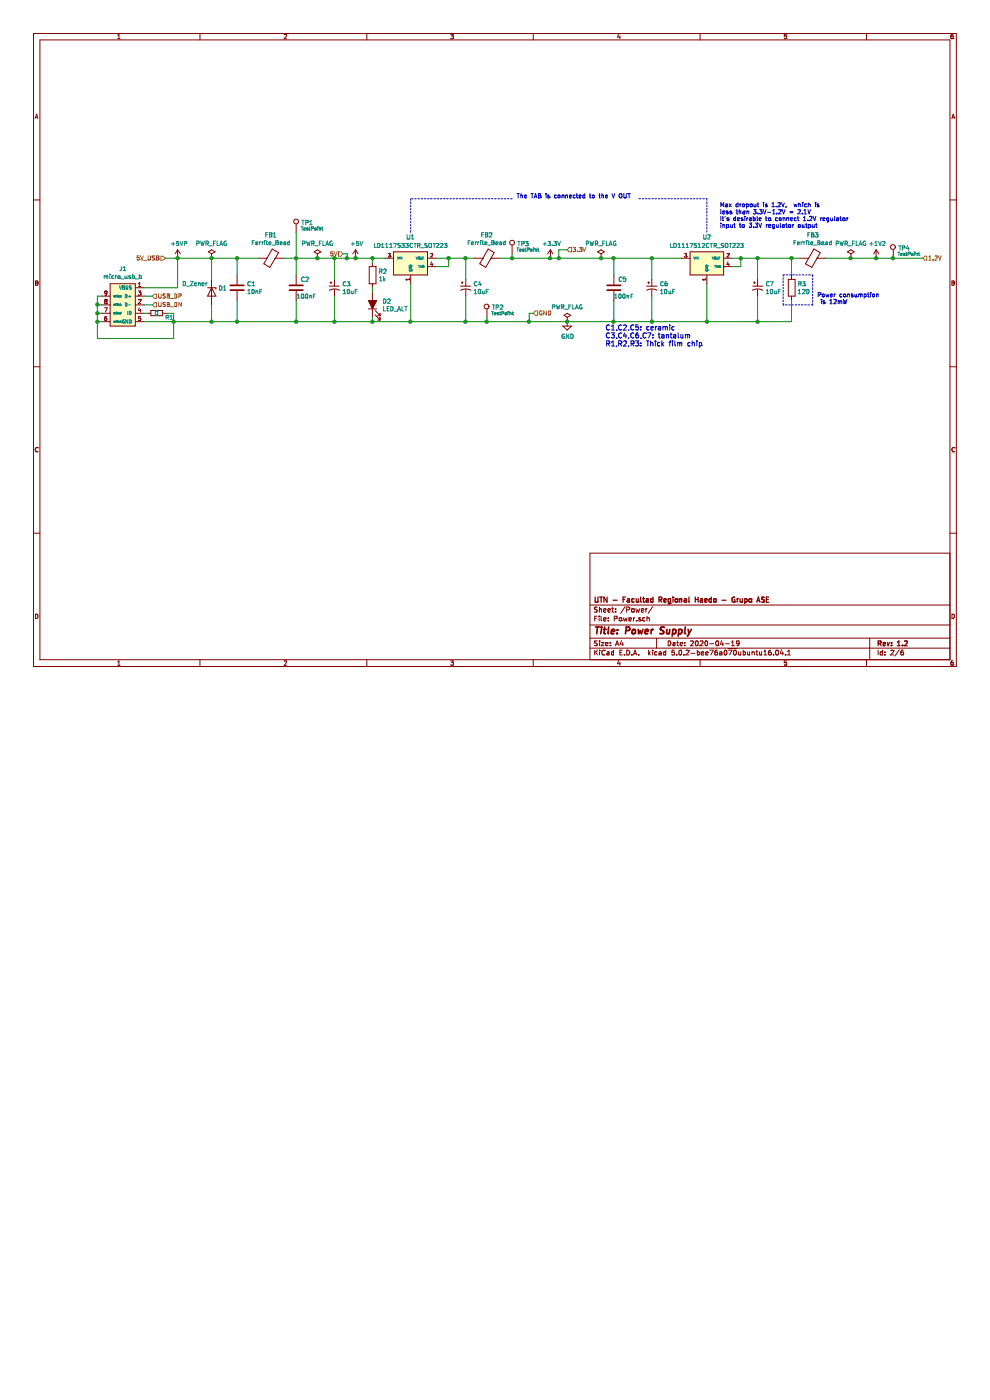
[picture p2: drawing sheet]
EESchema Schematic File Version 4
LIBS:FPGA para todos-cache
EELAYER 26 0
EELAYER END
$Descr A4 11693 8268
encoding utf-8
Sheet 2 6
Title "Power Supply"
Date "2020-04-19"
Rev "1.2"
Comp "UTN - Facultad Regional Haedo - Grupo ASE"
Comment1 ""
Comment2 ""
Comment3 ""
Comment4 ""
$EndDescr
Connection ~ 8350 3800
Wire Wire Line
	8050 3050 7700 3050
$Comp
L FPGA-para-todos-rescue:+1V2-power #PWR05
U 1 1
P 10350 3050
F 0 "#PWR05" H 10350 2900 50  0001 C CNN
F 1 "+1V2" H 10365 3223 50  0000 C CNN
F 2 "" H 10350 3050 50  0001 C CNN
F 3 "" H 10350 3050 50  0001 C CNN
	1    10350 3050
	1    0    0    -1  
$EndComp
$Comp
L FPGA-para-todos-rescue:PWR_FLAG-power #FLG05
U 1 1
P 10050 3050
F 0 "#FLG05" H 10050 3125 50  0001 C CNN
F 1 "PWR_FLAG" H 10050 3224 50  0000 C CNN
F 2 "" H 10050 3050 50  0001 C CNN
F 3 "~" H 10050 3050 50  0001 C CNN
	1    10050 3050
	1    0    0    -1  
$EndComp
$Comp
L FPGA-para-todos-rescue:PWR_FLAG-power #FLG03
U 1 1
P 6700 3800
F 0 "#FLG03" H 6700 3875 50  0001 C CNN
F 1 "PWR_FLAG" H 6700 3974 50  0000 C CNN
F 2 "" H 6700 3800 50  0001 C CNN
F 3 "~" H 6700 3800 50  0001 C CNN
	1    6700 3800
	1    0    0    -1  
$EndComp
Wire Wire Line
	7700 3800 8350 3800
$Comp
L FPGA-para-todos-rescue:GND-power #PWR04
U 1 1
P 6700 3800
F 0 "#PWR04" H 6700 3550 50  0001 C CNN
F 1 "GND" H 6705 3627 50  0000 C CNN
F 2 "" H 6700 3800 50  0001 C CNN
F 3 "" H 6700 3800 50  0001 C CNN
	1    6700 3800
	1    0    0    -1  
$EndComp
Connection ~ 4850 3800
Wire Wire Line
	4200 3050 4400 3050
$Comp
L FPGA-para-todos-rescue:+3.3V-power #PWR03
U 1 1
P 6500 3050
F 0 "#PWR03" H 6500 2900 50  0001 C CNN
F 1 "+3.3V" H 6515 3223 50  0000 C CNN
F 2 "" H 6500 3050 50  0001 C CNN
F 3 "" H 6500 3050 50  0001 C CNN
	1    6500 3050
	1    0    0    -1  
$EndComp
$Comp
L FPGA-para-todos-rescue:PWR_FLAG-power #FLG04
U 1 1
P 7100 3050
F 0 "#FLG04" H 7100 3125 50  0001 C CNN
F 1 "PWR_FLAG" H 7100 3224 50  0000 C CNN
F 2 "" H 7100 3050 50  0001 C CNN
F 3 "~" H 7100 3050 50  0001 C CNN
	1    7100 3050
	1    0    0    -1  
$EndComp
$Comp
L FPGA-para-todos-rescue:+5VP-power #PWR01
U 1 1
P 2100 3050
F 0 "#PWR01" H 2100 2900 50  0001 C CNN
F 1 "+5VP" H 2115 3223 50  0000 C CNN
F 2 "" H 2100 3050 50  0001 C CNN
F 3 "" H 2100 3050 50  0001 C CNN
	1    2100 3050
	1    0    0    -1  
$EndComp
Connection ~ 4200 3050
$Comp
L FPGA-para-todos-rescue:+5V-power #PWR02
U 1 1
P 4200 3050
F 0 "#PWR02" H 4200 2900 50  0001 C CNN
F 1 "+5V" H 4215 3223 50  0000 C CNN
F 2 "" H 4200 3050 50  0001 C CNN
F 3 "" H 4200 3050 50  0001 C CNN
	1    4200 3050
	1    0    0    -1  
$EndComp
$Comp
L FPGA-para-todos-rescue:PWR_FLAG-power #FLG02
U 1 1
P 3750 3050
F 0 "#FLG02" H 3750 3125 50  0001 C CNN
F 1 "PWR_FLAG" H 3750 3224 50  0000 C CNN
F 2 "" H 3750 3050 50  0001 C CNN
F 3 "~" H 3750 3050 50  0001 C CNN
	1    3750 3050
	1    0    0    -1  
$EndComp
Connection ~ 7700 3050
Connection ~ 7700 3800
Text Notes 9650 3600 0    50   ~ 0
Power consumption\n is 12mW 
Text Notes 8500 2700 0    50   ~ 0
Max dropout is 1.2V,  which is\nless than 3.3V-1.2V = 2.1V \nIt's desirable to connect 1.2V regulator\ninput to 3.3V regulator output
$Comp
L LD1117xxx:LD1117S12 U2
U 1 1
P 8350 3100
F 0 "U2" H 8350 3400 50  0000 C CNN
F 1 "LD1117S12CTR_SOT223" H 8350 3300 50  0000 C CNN
F 2 "footprints:SOT-223" H 8350 3300 50  0001 C CNN
F 3 "http://www.st.com/st-web-ui/static/active/en/resource/technical/document/datasheet/CD00000544.pdf" H 8450 2850 50  0001 C CNN
F 4 "-" H 8350 3100 50  0001 C CNN "EmptyField"
F 5 "LD1117 - Adjustable and fixed low drop positive voltage regulator" H 8350 3100 50  0001 C CNN "DatasheetName"
F 6 "http://www.st.com/st-web-ui/static/active/en/resource/technical/document/datasheet/CD00000544.pdf" H 8350 3100 50  0001 C CNN "DatasheetLink"
F 7 "STMicroelectronics" H 8350 3100 50  0001 C CNN "Manufacturer"
F 8 "LD1117S12CTR" H 8350 3100 50  0001 C CNN "OrderCode"
F 9 "https://ar.mouser.com/ProductDetail/STMicroelectronics/LD1117S12CTR?qs=%2Fha2pyFadujIunIt7pOyBSnG%252BGJpbcbsyPaXFTMfmYWijg7jCjy5xQ%3D%3D" H 8350 3100 50  0001 C CNN "ProviderLink"
F 10 "511-LD1117S12CTR " H 8350 3100 50  0001 C CNN "ProviderOrderCode"
F 11 "-" H 8350 3100 50  0001 C CNN "ComponentTechnology"
F 12 "5V in to 3.3V, 1.2V output" H 8350 3100 50  0001 C CNN "Description"
	1    8350 3100
	1    0    0    -1  
$EndComp
$Comp
L LD1117xxx:LD1117S33 U1
U 1 1
P 4850 3100
F 0 "U1" H 4850 3400 50  0000 C CNN
F 1 "LD1117S33CTR_SOT223" H 4850 3300 50  0000 C CNN
F 2 "footprints:SOT-223" H 4850 3300 50  0001 C CNN
F 3 "http://www.st.com/st-web-ui/static/active/en/resource/technical/document/datasheet/CD00000544.pdf" H 4950 2850 50  0001 C CNN
F 4 "-" H 4850 3100 50  0001 C CNN "EmptyField"
F 5 "LD1117 - Adjustable and fixed low drop positive voltage regulator" H 4850 3100 50  0001 C CNN "DatasheetName"
F 6 "http://www.st.com/st-web-ui/static/active/en/resource/technical/document/datasheet/CD00000544.pdf" H 4850 3100 50  0001 C CNN "DatasheetLink"
F 7 "STMicroelectronics" H 4850 3100 50  0001 C CNN "Manufacturer"
F 8 "LD1117S33CTR" H 4850 3100 50  0001 C CNN "OrderCode"
F 9 "https://ar.mouser.com/ProductDetail/STMicroelectronics/LD1117S33CTR?qs=sGAEpiMZZMv1cg40gLeF3niL8zTTD8ml" H 4850 3100 50  0001 C CNN "ProviderLink"
F 10 "511-LD1117S33C" H 4850 3100 50  0001 C CNN "ProviderOrderCode"
F 11 "-" H 4850 3100 50  0001 C CNN "ComponentTechnology"
F 12 "5V in to 3.3V output" H 4850 3100 50  0001 C CNN "Description"
	1    4850 3100
	1    0    0    -1  
$EndComp
$Comp
L FPGA-para-todos-rescue:Ferrite_Bead-Device FB1
U 1 1
P 3200 3050
F 0 "FB1" V 2926 3050 50  0000 C CNN
F 1 "Ferrite_Bead" V 3017 3050 50  0000 C CNN
F 2 "footprints:Ferrite_bead_0805" V 3130 3050 50  0001 C CNN
F 3 "~" H 3200 3050 50  0001 C CNN
F 4 "-" V 3200 3050 50  0001 C CNN "EmptyField"
F 5 "WE-CBF SMD EMI Suppression Ferrite Bead" V 3200 3050 50  0001 C CNN "DatasheetName"
F 6 "https://ar.mouser.com/datasheet/2/445/742792097-538337.pdf" V 3200 3050 50  0001 C CNN "DatasheetLink"
F 7 "Wurth Electronics" V 3200 3050 50  0001 C CNN "Manufacturer"
F 8 "742792097 " V 3200 3050 50  0001 C CNN "OrderCode"
F 9 "https://ar.mouser.com/ProductDetail/Wurth-Electronics/742792097?qs=sGAEpiMZZMtdyQheitOmRVDURQLs966nb2bS15p5U18%3D" V 3200 3050 50  0001 C CNN "ProviderLink"
F 10 "710-742792097 " V 3200 3050 50  0001 C CNN "ProviderOrderCode"
F 11 "FerriteBead" V 3200 3050 50  0001 C CNN "ComponentTechnology"
F 12 "Núcleos de ferrita WE-CBF 0805 SMD Bead 100MHz 1500Ohm 1KmA " V 3200 3050 50  0001 C CNN "Description"
	1    3200 3050
	0    1    1    0   
$EndComp
$Comp
L FPGA-para-todos-rescue:CP1_Small-Device C3
U 1 1
P 3950 3400
F 0 "C3" H 4041 3446 50  0000 L CNN
F 1 "10uF" H 4041 3355 50  0000 L CNN
F 2 "footprints:C_0805_AVX_Tantalum" H 3950 3400 50  0001 C CNN
F 3 "~" H 3950 3400 50  0001 C CNN
F 4 "-" H 3950 3400 50  0001 C CNN "EmptyField"
F 5 "TPS SeriesLow ESR" H 3950 3400 50  0001 C CNN "DatasheetName"
F 6 "https://ar.mouser.com/datasheet/2/40/tps-776850.pdf" H 3950 3400 50  0001 C CNN "DatasheetLink"
F 7 "AVX" H 3950 3400 50  0001 C CNN "Manufacturer"
F 8 "TPSR106K006R1000" H 3950 3400 50  0001 C CNN "OrderCode"
F 9 "https://ar.mouser.com/ProductDetail/AVX/TPSR106K006R1000?qs=sGAEpiMZZMuEN2agSAc2pkIWJcW2hAcik2daETREIlI%3D" H 3950 3400 50  0001 C CNN "ProviderLink"
F 10 "581-TPSR106K006R1000" H 3950 3400 50  0001 C CNN "ProviderOrderCode"
F 11 "Tantalum" H 3950 3400 50  0001 C CNN "ComponentTechnology"
F 12 "Decoupling capacitor" H 3950 3400 50  0001 C CNN "Description"
	1    3950 3400
	1    0    0    -1  
$EndComp
$Comp
L FPGA-para-todos-rescue:R-Device R3
U 1 1
P 9350 3400
F 0 "R3" H 9420 3446 50  0000 L CNN
F 1 "120" H 9420 3355 50  0000 L CNN
F 2 "footprints:R_0805_2012Metric_Pad1.15x1.40mm_HandSolder" V 9280 3400 50  0001 C CNN
F 3 "~" H 9350 3400 50  0001 C CNN
F 4 "-" H 0   0   50  0001 C CNN "EmptyField"
F 5 "THICK FILM CHIP RESISTORS AUTOMOTIVE GRADE" H 0   0   50  0001 C CNN "DatasheetName"
F 6 "https://ar.mouser.com/datasheet/2/447/PYu-AC_51_RoHS_L_6-1152827.pdf" H 0   0   50  0001 C CNN "DatasheetLink"
F 7 "YAGEO" H 0   0   50  0001 C CNN "Manufacturer"
F 8 "AC0805FR-07120RL" H 0   0   50  0001 C CNN "OrderCode"
F 9 "https://ar.mouser.com/ProductDetail/Yageo/AC0805FR-07120RL?qs=sGAEpiMZZMu61qfTUdNhG19HzxXL1i6iscRfwJYXkks%3D" H 0   0   50  0001 C CNN "ProviderLink"
F 10 "603-AC0805FR-07120RL" H 0   0   50  0001 C CNN "ProviderOrderCode"
F 11 "Thick film chip resistor" H 0   0   50  0001 C CNN "ComponentTechnology"
F 12 "Tolerance 1%" H 0   0   50  0001 C CNN "Description"
	1    9350 3400
	1    0    0    -1  
$EndComp
Wire Wire Line
	8350 3350 8350 3800
Wire Wire Line
	7700 3050 7700 3300
Wire Wire Line
	7700 3500 7700 3800
Wire Wire Line
	8950 3500 8950 3800
Wire Wire Line
	8950 3050 8950 3300
Wire Wire Line
	2800 3250 2800 3050
Connection ~ 2800 3050
Wire Wire Line
	2800 3050 3050 3050
Wire Wire Line
	2800 3550 2800 3800
Wire Wire Line
	4850 3350 4850 3800
Wire Wire Line
	8350 3800 8950 3800
Wire Wire Line
	2100 3050 2500 3050
Wire Wire Line
	9350 3050 9350 3250
Wire Wire Line
	9350 3800 9350 3550
Wire Notes Line
	9250 3600 9250 3250
Wire Notes Line
	9250 3250 9600 3250
Wire Notes Line
	9600 3250 9600 3600
Wire Notes Line
	9600 3600 9250 3600
Connection ~ 6700 3800
Wire Wire Line
	3350 3050 3500 3050
Connection ~ 10350 3050
Wire Wire Line
	8650 3050 8750 3050
Text Notes 6100 2350 0    50   ~ 0
The TAB is connected to the V OUT
Wire Notes Line
	6050 2350 4850 2350
Wire Notes Line
	4850 2350 4850 2750
Wire Notes Line
	7550 2350 8350 2350
Wire Notes Line
	8350 2350 8350 2750
Connection ~ 3750 3050
Wire Wire Line
	3750 3050 3950 3050
Wire Wire Line
	6700 3800 7250 3800
Wire Wire Line
	7250 3250 7250 3050
Connection ~ 7250 3050
Wire Wire Line
	7250 3050 7700 3050
Wire Wire Line
	7250 3550 7250 3800
Connection ~ 7250 3800
Wire Wire Line
	7250 3800 7700 3800
Text HLabel 6700 2950 2    50   Input ~ 0
3.3V
Wire Wire Line
	6700 2950 6600 2950
Wire Wire Line
	6600 2950 6600 3050
Text HLabel 10900 3050 2    50   Input ~ 0
1.2V
Text HLabel 4050 3000 0    50   Input ~ 0
5V
Wire Wire Line
	4050 3000 4100 3000
Wire Wire Line
	4100 3000 4100 3050
Connection ~ 4100 3050
Wire Wire Line
	4100 3050 4200 3050
Text HLabel 1950 3050 0    50   Input ~ 0
5V_USB
Wire Wire Line
	1950 3050 2100 3050
Connection ~ 2100 3050
$Comp
L FPGA-para-todos-rescue:PWR_FLAG-power #FLG01
U 1 1
P 2500 3050
F 0 "#FLG01" H 2500 3125 50  0001 C CNN
F 1 "PWR_FLAG" H 2500 3224 50  0000 C CNN
F 2 "" H 2500 3050 50  0001 C CNN
F 3 "~" H 2500 3050 50  0001 C CNN
	1    2500 3050
	1    0    0    -1  
$EndComp
Connection ~ 2500 3050
Wire Wire Line
	2500 3050 2800 3050
Text HLabel 6300 3700 2    50   Input ~ 0
GND
$Comp
L USB:micro_usb_b J1
U 1 1
P 1450 3550
F 0 "J1" H 1450 3925 50  0000 C CNN
F 1 "micro_usb_b" H 1450 3834 50  0000 C CNN
F 2 "footprints:micro_usb_b_recpt_bttm_mnt_smt_th_tabs" H 1000 4000 50  0001 C CNN
F 3 "" H 1000 4000 50  0001 C CNN
F 4 "-" H 1450 3550 50  0001 C CNN "EmptyField"
F 5 "ZX62D-AB-5P8(30) " H 1450 3550 50  0001 C CNN "DatasheetName"
F 6 "https://ar.mouser.com/datasheet/2/185/X_CL0242-0027-5-30_2d-1620404.pdf" H 1450 3550 50  0001 C CNN "DatasheetLink"
F 7 "Hirose Connector" H 1450 3550 50  0001 C CNN "Manufacturer"
F 8 "ZX62D-AB-5P8(30)" H 1450 3550 50  0001 C CNN "OrderCode"
F 9 "https://ar.mouser.com/ProductDetail/Hirose-Connector/ZX62D-AB-5P830?qs=%2Fha2pyFadujEKYxkXBbZugpQpcYrElYJqPMaanuWSyofyh8OUBWIGQ%3D%3D" H 1450 3550 50  0001 C CNN "ProviderLink"
F 10 "798-ZX62D-AB-5P830" H 1450 3550 50  0001 C CNN "ProviderOrderCode"
F 11 "-" H 1450 3550 50  0001 C CNN "ComponentTechnology"
F 12 "USB Connectors MICRO AB RECEPT RA TH BTTM MNT" H 1450 3550 50  0001 C CNN "Description"
	1    1450 3550
	1    0    0    -1  
$EndComp
Wire Wire Line
	1700 3400 2100 3400
Wire Wire Line
	2100 3400 2100 3050
Wire Wire Line
	1700 3800 2050 3800
Connection ~ 2800 3800
Wire Wire Line
	1200 3500 1150 3500
Wire Wire Line
	1150 3500 1150 3600
Wire Wire Line
	1150 4000 2050 4000
Wire Wire Line
	2050 4000 2050 3800
Connection ~ 2050 3800
Wire Wire Line
	2050 3800 2500 3800
Wire Wire Line
	1200 3600 1150 3600
Connection ~ 1150 3600
Wire Wire Line
	1150 3600 1150 3700
Wire Wire Line
	1200 3700 1150 3700
Connection ~ 1150 3700
Wire Wire Line
	1150 3700 1150 3800
Wire Wire Line
	1200 3800 1150 3800
Connection ~ 1150 3800
Wire Wire Line
	1150 3800 1150 4000
$Comp
L FPGA-para-todos-rescue:R_Small-Device R1
U 1 1
P 1850 3700
F 0 "R1" V 1900 3850 50  0000 C CNN
F 1 "0" V 1850 3700 50  0000 C CNN
F 2 "footprints:R_0805_2012Metric_Pad1.15x1.40mm_HandSolder" H 1850 3700 50  0001 C CNN
F 3 "~" H 1850 3700 50  0001 C CNN
F 4 "-" V 1850 3700 50  0001 C CNN "EmptyField"
F 5 "THICK FILM CHIP RESISTORS AUTOMOTIVE GRADE" V 1850 3700 50  0001 C CNN "DatasheetName"
F 6 "https://ar.mouser.com/datasheet/2/447/PYu-AC_51_RoHS_L_6-1152827.pdf" V 1850 3700 50  0001 C CNN "DatasheetLink"
F 7 "YAGEO" V 1850 3700 50  0001 C CNN "Manufacturer"
F 8 "AC0805JR-070RL" V 1850 3700 50  0001 C CNN "OrderCode"
F 9 "https://ar.mouser.com/ProductDetail/Yageo/AC0805JR-070RL?qs=sGAEpiMZZMu61qfTUdNhG2gsBIEdmNIDGlJo%2F7ntbiw%3D" V 1850 3700 50  0001 C CNN "ProviderLink"
F 10 "603-AC0805JR-070RL" V 1850 3700 50  0001 C CNN "ProviderOrderCode"
F 11 "Thick film chip resistor" V 1850 3700 50  0001 C CNN "ComponentTechnology"
F 12 "-" V 1850 3700 50  0001 C CNN "Description"
	1    1850 3700
	0    1    1    0   
$EndComp
Wire Wire Line
	1700 3700 1750 3700
Wire Wire Line
	1950 3700 2050 3700
Wire Wire Line
	2050 3700 2050 3800
Text HLabel 1800 3600 2    50   Input ~ 0
USB_DM
Text HLabel 1800 3500 2    50   Input ~ 0
USB_DP
Wire Wire Line
	1700 3500 1800 3500
Wire Wire Line
	1700 3600 1800 3600
Wire Wire Line
	2800 3800 3500 3800
Wire Wire Line
	3950 3300 3950 3050
Connection ~ 3950 3050
Wire Wire Line
	3950 3050 4100 3050
Wire Wire Line
	3500 3050 3500 3250
Connection ~ 3500 3050
Wire Wire Line
	3500 3050 3750 3050
Wire Wire Line
	3500 3550 3500 3800
Connection ~ 3500 3800
Wire Wire Line
	3500 3800 3950 3800
Wire Wire Line
	3950 3500 3950 3800
Connection ~ 3950 3800
Wire Wire Line
	3950 3800 4400 3800
$Comp
L FPGA-para-todos-rescue:R-Device R2
U 1 1
P 4400 3250
F 0 "R2" H 4470 3296 50  0000 L CNN
F 1 "1k" H 4470 3205 50  0000 L CNN
F 2 "footprints:R_0805_2012Metric_Pad1.15x1.40mm_HandSolder" V 4330 3250 50  0001 C CNN
F 3 "~" H 4400 3250 50  0001 C CNN
F 4 "-" H 0   0   50  0001 C CNN "EmptyField"
F 5 "THICK FILM CHIP RESISTORS AUTOMOTIVE GRADE" H 0   0   50  0001 C CNN "DatasheetName"
F 6 "https://ar.mouser.com/datasheet/2/447/PYu-AC_51_RoHS_L_6-1152827.pdf" H 0   0   50  0001 C CNN "DatasheetLink"
F 7 "YAGEO" H 0   0   50  0001 C CNN "Manufacturer"
F 8 "AC0805JR-071KL" H 0   0   50  0001 C CNN "OrderCode"
F 9 "https://ar.mouser.com/ProductDetail/Yageo/AC0805JR-071KL?qs=sGAEpiMZZMu61qfTUdNhG2gsBIEdmNIDDxLhejvEQGw%3D" H 0   0   50  0001 C CNN "ProviderLink"
F 10 "603-AC0805JR-071KL" H 0   0   50  0001 C CNN "ProviderOrderCode"
F 11 "Thick film chip resistor" H 0   0   50  0001 C CNN "ComponentTechnology"
F 12 "-" H 0   0   50  0001 C CNN "Description"
	1    4400 3250
	1    0    0    -1  
$EndComp
Wire Wire Line
	4400 3100 4400 3050
Connection ~ 4400 3050
Wire Wire Line
	4400 3050 4550 3050
$Comp
L FPGA-para-todos-rescue:LED_ALT-Device D2
U 1 1
P 4400 3600
F 0 "D2" V 4438 3482 50  0000 R CNN
F 1 "LED_ALT" V 4347 3482 50  0000 R CNN
F 2 "footprints:led_0805_recommended_land_pattern" H 4400 3600 50  0001 C CNN
F 3 "~" H 4400 3600 50  0001 C CNN
F 4 "-" H 0   0   50  0001 C CNN "EmptyField"
F 5 "SML-M13x/MN2x Series" H 0   0   50  0001 C CNN "DatasheetName"
F 6 "https://ar.mouser.com/datasheet/2/348/sml-m13x_mn2x-e-1139175.pdf" H 0   0   50  0001 C CNN "DatasheetLink"
F 7 "ROHM Semiconductor" H 0   0   50  0001 C CNN "Manufacturer"
F 8 "SMLMN2BCTT86C" H 0   0   50  0001 C CNN "OrderCode"
F 9 "https://ar.mouser.com/ProductDetail/ROHM-Semiconductor/SMLMN2BCTT86C?qs=sGAEpiMZZMseGfSY3csMkZhfb9Ek0xqwPAN%2FA2UetydSB0c%2F%2FDZwRQ%3D%3D" H 0   0   50  0001 C CNN "ProviderLink"
F 10 "755-SMLMN2BCTT86C" H 0   0   50  0001 C CNN "ProviderOrderCode"
F 11 "InGaN" H 0   0   50  0001 C CNN "ComponentTechnology"
F 12 "Standard LEDs - SMD Blue 470nm 36mcd InGaN 68mW 2.9V " H 0   0   50  0001 C CNN "Description"
	1    4400 3600
	0    -1   -1   0   
$EndComp
Wire Wire Line
	4400 3750 4400 3800
Connection ~ 4400 3800
Wire Wire Line
	4400 3800 4850 3800
Wire Wire Line
	4400 3450 4400 3400
Connection ~ 6600 3050
Wire Wire Line
	6600 3050 7100 3050
Wire Wire Line
	4850 3800 5500 3800
Connection ~ 7100 3050
Wire Wire Line
	7100 3050 7250 3050
Wire Wire Line
	6500 3050 6600 3050
Wire Wire Line
	5150 3050 5300 3050
Connection ~ 6500 3050
Wire Wire Line
	5500 3300 5500 3050
Wire Wire Line
	5500 3500 5500 3800
Connection ~ 5500 3800
Connection ~ 8950 3050
Connection ~ 8950 3800
Connection ~ 10050 3050
Wire Wire Line
	10050 3050 10350 3050
Wire Wire Line
	9350 3800 8950 3800
Wire Wire Line
	8950 3050 9350 3050
Wire Wire Line
	9450 3050 9350 3050
Connection ~ 9350 3050
Wire Wire Line
	9750 3050 10050 3050
$Comp
L FPGA-para-todos-rescue:C-Device C1
U 1 1
P 2800 3400
F 0 "C1" H 2915 3446 50  0000 L CNN
F 1 "10nF" H 2915 3355 50  0000 L CNN
F 2 "footprints:C_0805_2012Metric_Pad1.15x1.40mm_HandSolder" H 2838 3250 50  0001 C CNN
F 3 "~" H 2800 3400 50  0001 C CNN
F 4 "-" H 2800 3400 50  0001 C CNN "EmptyField"
F 5 "SURFACE-MOUNT CERAMIC MULTILAYER CAPACITORS" H 2800 3400 50  0001 C CNN "DatasheetName"
F 6 "https://ar.mouser.com/datasheet/2/447/UPY-GPHC_X7R_6.3V-to-50V_18-1154002.pdf" H 2800 3400 50  0001 C CNN "DatasheetLink"
F 7 "YAGEO" H 2800 3400 50  0001 C CNN "Manufacturer"
F 8 "CC0805KRX7R7BB103 " H 2800 3400 50  0001 C CNN "OrderCode"
F 9 "https://ar.mouser.com/ProductDetail/Yageo/CC0805KRX7R7BB103?qs=sGAEpiMZZMs0AnBnWHyRQAqZuYDIKiCDic8tFvJ0DLk1elEorQqHTA%3D%3D" H 2800 3400 50  0001 C CNN "ProviderLink"
F 10 "603-CC0805KRX77BB103" H 2800 3400 50  0001 C CNN "ProviderOrderCode"
F 11 "Ceramic - X7R TC material" H 2800 3400 50  0001 C CNN "ComponentTechnology"
F 12 "Decoupling cap" H 2800 3400 50  0001 C CNN "Description"
	1    2800 3400
	1    0    0    -1  
$EndComp
$Comp
L FPGA-para-todos-rescue:CP1_Small-Device C6
U 1 1
P 7700 3400
F 0 "C6" H 7791 3446 50  0000 L CNN
F 1 "10uF" H 7791 3355 50  0000 L CNN
F 2 "footprints:C_0805_AVX_Tantalum" H 7700 3400 50  0001 C CNN
F 3 "~" H 7700 3400 50  0001 C CNN
F 4 "-" H 7700 3400 50  0001 C CNN "EmptyField"
F 5 "TPS SeriesLow ESR" H 7700 3400 50  0001 C CNN "DatasheetName"
F 6 "https://ar.mouser.com/datasheet/2/40/tps-776850.pdf" H 7700 3400 50  0001 C CNN "DatasheetLink"
F 7 "AVX" H 7700 3400 50  0001 C CNN "Manufacturer"
F 8 "TPSR106K006R1000" H 7700 3400 50  0001 C CNN "OrderCode"
F 9 "https://ar.mouser.com/ProductDetail/AVX/TPSR106K006R1000?qs=sGAEpiMZZMuEN2agSAc2pkIWJcW2hAcik2daETREIlI%3D" H 7700 3400 50  0001 C CNN "ProviderLink"
F 10 "581-TPSR106K006R1000" H 7700 3400 50  0001 C CNN "ProviderOrderCode"
F 11 "Tantalum" H 7700 3400 50  0001 C CNN "ComponentTechnology"
F 12 "Decoupling capacitor" H 7700 3400 50  0001 C CNN "Description"
	1    7700 3400
	1    0    0    -1  
$EndComp
$Comp
L FPGA-para-todos-rescue:CP1_Small-Device C7
U 1 1
P 8950 3400
F 0 "C7" H 9041 3446 50  0000 L CNN
F 1 "10uF" H 9041 3355 50  0000 L CNN
F 2 "footprints:C_0805_AVX_Tantalum" H 8950 3400 50  0001 C CNN
F 3 "~" H 8950 3400 50  0001 C CNN
F 4 "-" H 8950 3400 50  0001 C CNN "EmptyField"
F 5 "TPS SeriesLow ESR" H 8950 3400 50  0001 C CNN "DatasheetName"
F 6 "https://ar.mouser.com/datasheet/2/40/tps-776850.pdf" H 8950 3400 50  0001 C CNN "DatasheetLink"
F 7 "AVX" H 8950 3400 50  0001 C CNN "Manufacturer"
F 8 "TPSR106K006R1000" H 8950 3400 50  0001 C CNN "OrderCode"
F 9 "https://ar.mouser.com/ProductDetail/AVX/TPSR106K006R1000?qs=sGAEpiMZZMuEN2agSAc2pkIWJcW2hAcik2daETREIlI%3D" H 8950 3400 50  0001 C CNN "ProviderLink"
F 10 "581-TPSR106K006R1000" H 8950 3400 50  0001 C CNN "ProviderOrderCode"
F 11 "Tantalum" H 8950 3400 50  0001 C CNN "ComponentTechnology"
F 12 "Decoupling capacitor" H 8950 3400 50  0001 C CNN "Description"
	1    8950 3400
	1    0    0    -1  
$EndComp
Text Notes 7150 4100 0    59   ~ 0
C1,C2,C5: ceramic\nC3,C4,C6,C7: tantalum\nR1,R2,R3: Thick film chip 
$Comp
L FPGA-para-todos-rescue:Ferrite_Bead-Device FB2
U 1 1
P 5750 3050
F 0 "FB2" V 5476 3050 50  0000 C CNN
F 1 "Ferrite_Bead" V 5567 3050 50  0000 C CNN
F 2 "footprints:Ferrite_bead_0805" V 5680 3050 50  0001 C CNN
F 3 "~" H 5750 3050 50  0001 C CNN
F 4 "-" V 5750 3050 50  0001 C CNN "EmptyField"
F 5 "WE-CBF SMD EMI Suppression Ferrite Bead" V 5750 3050 50  0001 C CNN "DatasheetName"
F 6 "https://ar.mouser.com/datasheet/2/445/742792097-538337.pdf" V 5750 3050 50  0001 C CNN "DatasheetLink"
F 7 "Wurth Electronics" V 5750 3050 50  0001 C CNN "Manufacturer"
F 8 "742792097 " V 5750 3050 50  0001 C CNN "OrderCode"
F 9 "https://ar.mouser.com/ProductDetail/Wurth-Electronics/742792097?qs=sGAEpiMZZMtdyQheitOmRVDURQLs966nb2bS15p5U18%3D" V 5750 3050 50  0001 C CNN "ProviderLink"
F 10 "710-742792097 " V 5750 3050 50  0001 C CNN "ProviderOrderCode"
F 11 "FerriteBead" V 5750 3050 50  0001 C CNN "ComponentTechnology"
F 12 "Núcleos de ferrita WE-CBF 0805 SMD Bead 100MHz 1500Ohm 1KmA " V 5750 3050 50  0001 C CNN "Description"
	1    5750 3050
	0    1    1    0   
$EndComp
$Comp
L FPGA-para-todos-rescue:Ferrite_Bead-Device FB3
U 1 1
P 9600 3050
F 0 "FB3" V 9326 3050 50  0000 C CNN
F 1 "Ferrite_Bead" V 9417 3050 50  0000 C CNN
F 2 "footprints:Ferrite_bead_0805" V 9530 3050 50  0001 C CNN
F 3 "~" H 9600 3050 50  0001 C CNN
F 4 "-" V 9600 3050 50  0001 C CNN "EmptyField"
F 5 "WE-CBF SMD EMI Suppression Ferrite Bead" V 9600 3050 50  0001 C CNN "DatasheetName"
F 6 "https://ar.mouser.com/datasheet/2/445/742792097-538337.pdf" V 9600 3050 50  0001 C CNN "DatasheetLink"
F 7 "Wurth Electronics" V 9600 3050 50  0001 C CNN "Manufacturer"
F 8 "742792097 " V 9600 3050 50  0001 C CNN "OrderCode"
F 9 "https://ar.mouser.com/ProductDetail/Wurth-Electronics/742792097?qs=sGAEpiMZZMtdyQheitOmRVDURQLs966nb2bS15p5U18%3D" V 9600 3050 50  0001 C CNN "ProviderLink"
F 10 "710-742792097 " V 9600 3050 50  0001 C CNN "ProviderOrderCode"
F 11 "FerriteBead" V 9600 3050 50  0001 C CNN "ComponentTechnology"
F 12 "Núcleos de ferrita WE-CBF 0805 SMD Bead 100MHz 1500Ohm 1KmA " V 9600 3050 50  0001 C CNN "Description"
	1    9600 3050
	0    1    1    0   
$EndComp
$Comp
L FPGA-para-todos-rescue:CP1_Small-Device C4
U 1 1
P 5500 3400
F 0 "C4" H 5591 3446 50  0000 L CNN
F 1 "10uF" H 5591 3355 50  0000 L CNN
F 2 "footprints:C_0805_AVX_Tantalum" H 5500 3400 50  0001 C CNN
F 3 "~" H 5500 3400 50  0001 C CNN
F 4 "-" H 5500 3400 50  0001 C CNN "EmptyField"
F 5 "TPS SeriesLow ESR" H 5500 3400 50  0001 C CNN "DatasheetName"
F 6 "https://ar.mouser.com/datasheet/2/40/tps-776850.pdf" H 5500 3400 50  0001 C CNN "DatasheetLink"
F 7 "AVX" H 5500 3400 50  0001 C CNN "Manufacturer"
F 8 "TPSR106K006R1000" H 5500 3400 50  0001 C CNN "OrderCode"
F 9 "https://ar.mouser.com/ProductDetail/AVX/TPSR106K006R1000?qs=sGAEpiMZZMuEN2agSAc2pkIWJcW2hAcik2daETREIlI%3D" H 5500 3400 50  0001 C CNN "ProviderLink"
F 10 "581-TPSR106K006R1000" H 5500 3400 50  0001 C CNN "ProviderOrderCode"
F 11 "Tantalum" H 5500 3400 50  0001 C CNN "ComponentTechnology"
F 12 "Decoupling capacitor" H 5500 3400 50  0001 C CNN "Description"
	1    5500 3400
	1    0    0    -1  
$EndComp
Wire Wire Line
	5150 3150 5300 3150
Wire Wire Line
	5300 3150 5300 3050
Connection ~ 5300 3050
Wire Wire Line
	8650 3150 8750 3150
Wire Wire Line
	8750 3150 8750 3050
Connection ~ 8750 3050
Wire Wire Line
	8750 3050 8950 3050
$Comp
L FPGA-para-todos-rescue:C-Device C2
U 1 1
P 3500 3400
AR Path="/5BBD01B2/5C9CB0CA" Ref="C2"  Part="1" 
AR Path="/5C8FB30B/5C9CB0CA" Ref="C?"  Part="1" 
F 0 "C2" H 3550 3500 50  0000 L CNN
F 1 "100nF" H 3500 3300 50  0000 L CNN
F 2 "footprints:C_0805_2012Metric_Pad1.15x1.40mm_HandSolder" H 3538 3250 50  0001 C CNN
F 3 "~" H 3500 3400 50  0001 C CNN
F 4 "-" H 3500 3400 50  0001 C CNN "EmptyField"
F 5 "SURFACE-MOUNT CERAMIC MULTILAYER CAPACITORS" H 3500 3400 50  0001 C CNN "DatasheetName"
F 6 "https://ar.mouser.com/datasheet/2/447/UPY-GPHC_X7R_6.3V-to-50V_18-1154002.pdf" H 3500 3400 50  0001 C CNN "DatasheetLink"
F 7 "YAGEO" H 3500 3400 50  0001 C CNN "Manufacturer"
F 8 "CC0805KRX7R5BB104 " H 3500 3400 50  0001 C CNN "OrderCode"
F 9 "https://ar.mouser.com/ProductDetail/Yageo/CC0805KRX7R5BB104?qs=UgE%2F0m3bTsYCB3fBtxx4RA%3D%3D" H 3500 3400 50  0001 C CNN "ProviderLink"
F 10 "603-CC0805KRX75BB104 " H 3500 3400 50  0001 C CNN "ProviderOrderCode"
F 11 "Ceramic - X7R TC material" H 3150 3250 50  0001 C CNN "ComponentTechnology"
F 12 "Decoupling cap - 6.3V" H 3500 3400 50  0001 C CNN "Description"
	1    3500 3400
	1    0    0    -1  
$EndComp
$Comp
L FPGA-para-todos-rescue:C-Device C5
U 1 1
P 7250 3400
AR Path="/5BBD01B2/5C9CD488" Ref="C5"  Part="1" 
AR Path="/5C8FB30B/5C9CD488" Ref="C?"  Part="1" 
F 0 "C5" H 7300 3500 50  0000 L CNN
F 1 "100nF" H 7250 3300 50  0000 L CNN
F 2 "footprints:C_0805_2012Metric_Pad1.15x1.40mm_HandSolder" H 7288 3250 50  0001 C CNN
F 3 "~" H 7250 3400 50  0001 C CNN
F 4 "-" H 7250 3400 50  0001 C CNN "EmptyField"
F 5 "SURFACE-MOUNT CERAMIC MULTILAYER CAPACITORS" H 7250 3400 50  0001 C CNN "DatasheetName"
F 6 "https://ar.mouser.com/datasheet/2/447/UPY-GPHC_X7R_6.3V-to-50V_18-1154002.pdf" H 7250 3400 50  0001 C CNN "DatasheetLink"
F 7 "YAGEO" H 7250 3400 50  0001 C CNN "Manufacturer"
F 8 "CC0805KRX7R5BB104 " H 7250 3400 50  0001 C CNN "OrderCode"
F 9 "https://ar.mouser.com/ProductDetail/Yageo/CC0805KRX7R5BB104?qs=UgE%2F0m3bTsYCB3fBtxx4RA%3D%3D" H 7250 3400 50  0001 C CNN "ProviderLink"
F 10 "603-CC0805KRX75BB104 " H 7250 3400 50  0001 C CNN "ProviderOrderCode"
F 11 "Ceramic - X7R TC material" H 6900 3250 50  0001 C CNN "ComponentTechnology"
F 12 "Decoupling cap - 6.3V" H 7250 3400 50  0001 C CNN "Description"
	1    7250 3400
	1    0    0    -1  
$EndComp
$Comp
L FPGA-para-todos-rescue:D_Zener-Device D1
U 1 1
P 2500 3450
F 0 "D1" V 2454 3529 50  0000 L CNN
F 1 "D_Zener" V 2400 3100 50  0000 L CNN
F 2 "footprints:D_SMA" H 2500 3450 50  0001 C CNN
F 3 "~" H 2500 3450 50  0001 C CNN
F 4 "-" V 2500 3450 50  0001 C CNN "EmptyField"
F 5 "SMAZ5V1 -SMAZ39 - 1.0W SURFACE MOUNT ZENER DIODE" V 2500 3450 50  0001 C CNN "DatasheetName"
F 6 "https://ar.mouser.com/datasheet/2/115/ds18015-38228.pdf" V 2500 3450 50  0001 C CNN "DatasheetLink"
F 7 "Diodes Incorporated" V 2500 3450 50  0001 C CNN "Manufacturer"
F 8 "SMAZ5V6-13-F" V 2500 3450 50  0001 C CNN "OrderCode"
F 9 "https://ar.mouser.com/ProductDetail/Diodes-Incorporated/SMAZ5V6-13-F?qs=sGAEpiMZZMtQ8nqTKtFS%2FFfrBP9wbtqTXJvVNsP1s18%3D" V 2500 3450 50  0001 C CNN "ProviderLink"
F 10 "621-SMAZ5V6-F" V 2500 3450 50  0001 C CNN "ProviderOrderCode"
F 11 "-" V 2500 3450 50  0001 C CNN "ComponentTechnology"
F 12 "Zener Diodes 5.6V 1W" V 2500 3450 50  0001 C CNN "Description"
	1    2500 3450
	0    1    1    0   
$EndComp
Wire Wire Line
	2500 3600 2500 3800
Connection ~ 2500 3800
Wire Wire Line
	2500 3800 2800 3800
Wire Wire Line
	2500 3300 2500 3050
$Comp
L FPGA-para-todos-rescue:TestPoint-Connector TP3
U 1 1
P 6050 3000
AR Path="/5C9752E2" Ref="TP3"  Part="1" 
AR Path="/5BBD01B2/5C9752E2" Ref="TP3"  Part="1" 
F 0 "TP3" H 6108 3120 50  0000 L CNN
F 1 "TestPoint" H 6100 3050 39  0000 L CNN
F 2 "footprints:TestPoint_Pad_D1.5mm" H 6250 3000 50  0001 C CNN
F 3 "~" H 6250 3000 50  0001 C CNN
	1    6050 3000
	1    0    0    -1  
$EndComp
Wire Wire Line
	5300 3050 5500 3050
Wire Wire Line
	5600 3050 5500 3050
Connection ~ 5500 3050
Wire Wire Line
	5900 3050 6050 3050
Wire Wire Line
	6050 3000 6050 3050
Connection ~ 6050 3050
Wire Wire Line
	6050 3050 6500 3050
$Comp
L FPGA-para-todos-rescue:TestPoint-Connector TP4
U 1 1
P 10550 3050
AR Path="/5C98162D" Ref="TP4"  Part="1" 
AR Path="/5BBD01B2/5C98162D" Ref="TP4"  Part="1" 
F 0 "TP4" H 10608 3170 50  0000 L CNN
F 1 "TestPoint" H 10600 3100 39  0000 L CNN
F 2 "footprints:TestPoint_Pad_D1.5mm" H 10750 3050 50  0001 C CNN
F 3 "~" H 10750 3050 50  0001 C CNN
	1    10550 3050
	1    0    0    -1  
$EndComp
Wire Wire Line
	10350 3050 10550 3050
Wire Wire Line
	10900 3050 10550 3050
Connection ~ 10550 3050
$Comp
L FPGA-para-todos-rescue:TestPoint-Connector TP2
U 1 1
P 5750 3750
AR Path="/5C986841" Ref="TP2"  Part="1" 
AR Path="/5BBD01B2/5C986841" Ref="TP2"  Part="1" 
F 0 "TP2" H 5808 3870 50  0000 L CNN
F 1 "TestPoint" H 5800 3800 39  0000 L CNN
F 2 "footprints:TestPoint_Pad_D1.5mm" H 5950 3750 50  0001 C CNN
F 3 "~" H 5950 3750 50  0001 C CNN
	1    5750 3750
	1    0    0    -1  
$EndComp
Wire Wire Line
	5500 3800 5750 3800
Wire Wire Line
	5750 3750 5750 3800
Connection ~ 5750 3800
Wire Wire Line
	5750 3800 6250 3800
Wire Wire Line
	6300 3700 6250 3700
Wire Wire Line
	6250 3700 6250 3800
Connection ~ 6250 3800
Wire Wire Line
	6250 3800 6700 3800
$Comp
L FPGA-para-todos-rescue:TestPoint-Connector TP1
U 1 1
P 3500 2750
AR Path="/5C995235" Ref="TP1"  Part="1" 
AR Path="/5BBD01B2/5C995235" Ref="TP1"  Part="1" 
F 0 "TP1" H 3558 2870 50  0000 L CNN
F 1 "TestPoint" H 3550 2800 39  0000 L CNN
F 2 "footprints:TestPoint_Pad_D1.5mm" H 3700 2750 50  0001 C CNN
F 3 "~" H 3700 2750 50  0001 C CNN
	1    3500 2750
	1    0    0    -1  
$EndComp
Wire Wire Line
	3500 2750 3500 3050
$EndSCHEMATC
